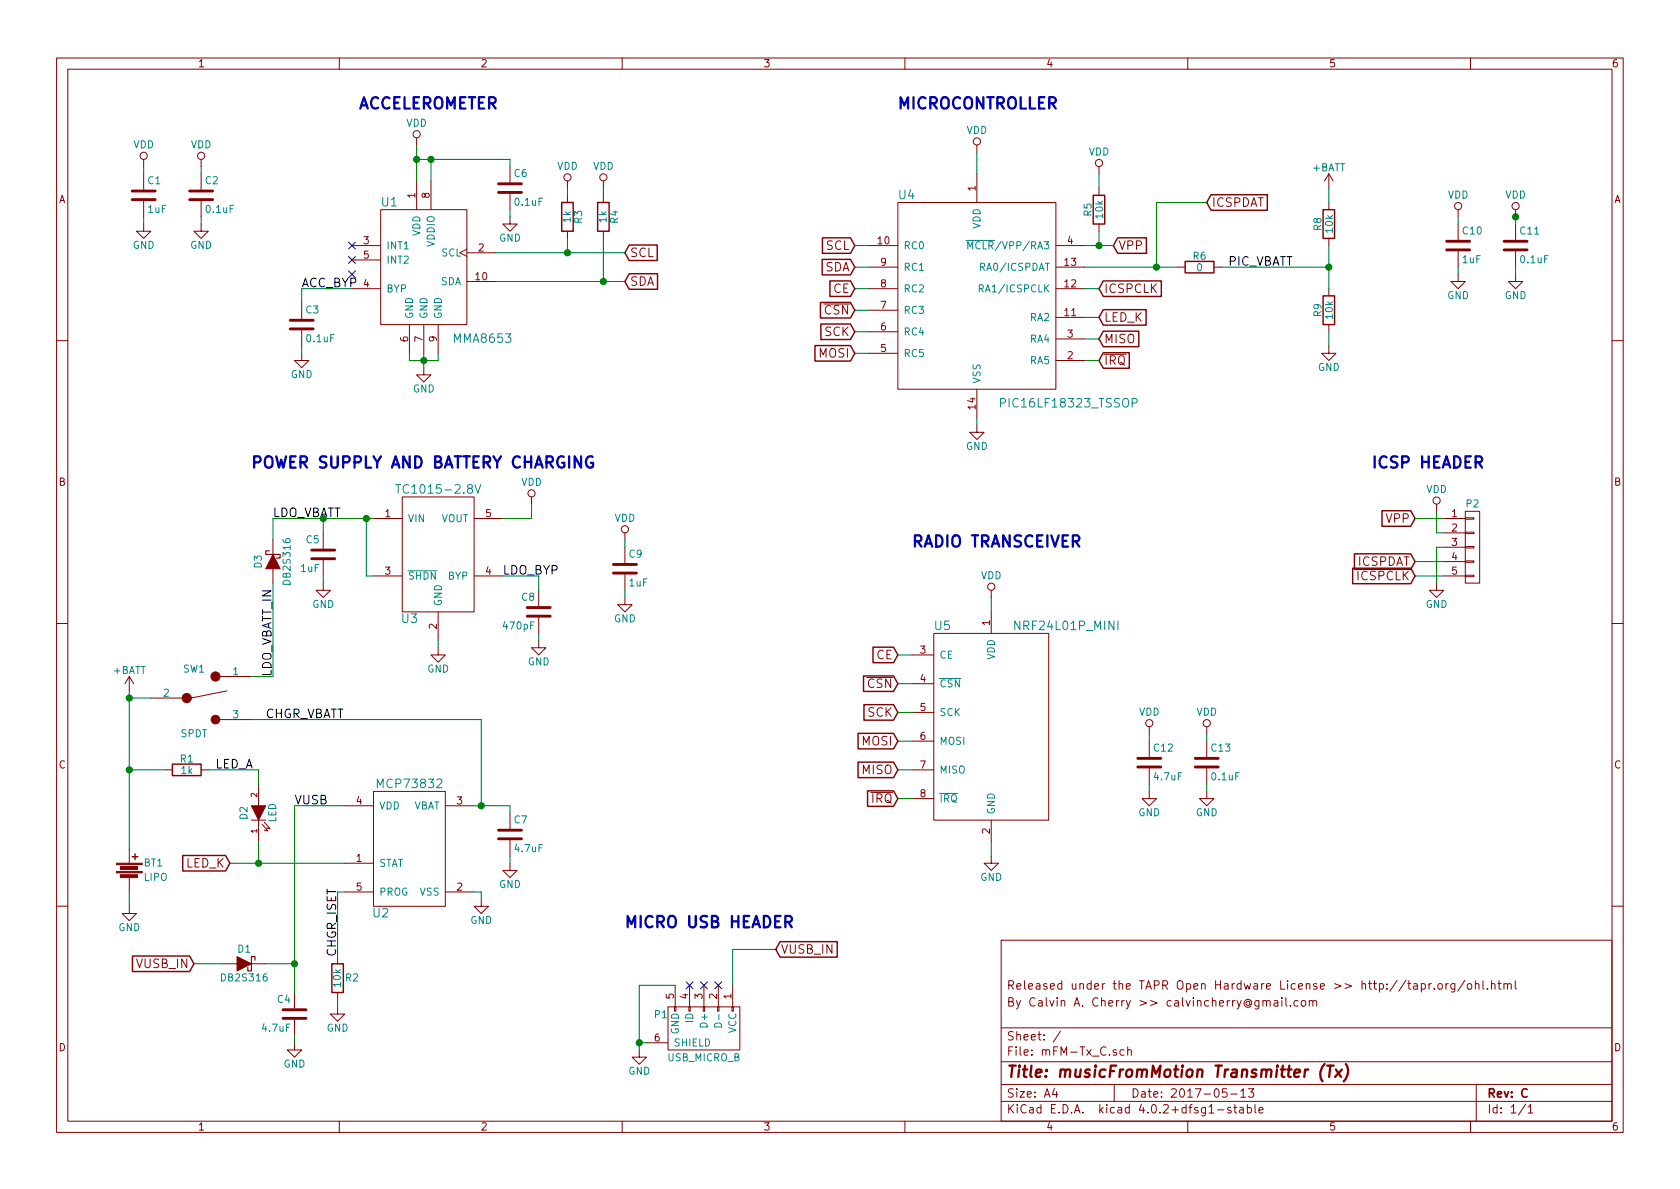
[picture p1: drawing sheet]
EESchema Schematic File Version 2
LIBS:power
LIBS:device
LIBS:transistors
LIBS:conn
LIBS:linear
LIBS:regul
LIBS:74xx
LIBS:cmos4000
LIBS:adc-dac
LIBS:memory
LIBS:xilinx
LIBS:microcontrollers
LIBS:dsp
LIBS:microchip
LIBS:analog_switches
LIBS:motorola
LIBS:texas
LIBS:intel
LIBS:audio
LIBS:interface
LIBS:digital-audio
LIBS:philips
LIBS:display
LIBS:cypress
LIBS:siliconi
LIBS:opto
LIBS:atmel
LIBS:contrib
LIBS:valves
LIBS:mFM_comp
LIBS:mFM-Tx3-cache
EELAYER 25 0
EELAYER END
$Descr A4 11693 8268
encoding utf-8
Sheet 1 1
Title "musicFromMotion Transmitter (Tx)"
Date "2017-05-13"
Rev "C"
Comp ""
Comment1 "By Calvin A. Cherry >> calvincherry@gmail.com"
Comment2 "Released under the TAPR Open Hardware License >> http://tapr.org/ohl.html"
Comment3 ""
Comment4 ""
$EndDescr
$Comp
L Battery BT1
U 1 1
P 900 6050
F 0 "BT1" H 1000 6100 50  0000 L CNN
F 1 "LIPO" H 1000 6000 50  0000 L CNN
F 2 "mFM:CR2450_clip" V 900 6090 50  0001 C CNN
F 3 "" V 900 6090 50  0000 C CNN
	1    900  6050
	1    0    0    -1  
$EndComp
$Comp
L VDD #PWR01
U 1 1
P 2900 1000
F 0 "#PWR01" H 2900 850 50  0001 C CNN
F 1 "VDD" H 2900 1150 50  0000 C CNN
F 2 "" H 2900 1000 50  0000 C CNN
F 3 "" H 2900 1000 50  0000 C CNN
	1    2900 1000
	1    0    0    -1  
$EndComp
$Comp
L C C1
U 1 1
P 1000 1350
F 0 "C1" H 1025 1450 50  0000 L CNN
F 1 "1uF" H 1025 1250 50  0000 L CNN
F 2 "Capacitors_SMD:C_0603" H 1038 1200 50  0001 C CNN
F 3 "" H 1000 1350 50  0000 C CNN
	1    1000 1350
	1    0    0    -1  
$EndComp
$Comp
L GND #PWR02
U 1 1
P 1400 1550
F 0 "#PWR02" H 1400 1300 50  0001 C CNN
F 1 "GND" H 1400 1400 50  0000 C CNN
F 2 "" H 1400 1550 50  0000 C CNN
F 3 "" H 1400 1550 50  0000 C CNN
	1    1400 1550
	1    0    0    -1  
$EndComp
$Comp
L GND #PWR03
U 1 1
P 2950 2550
F 0 "#PWR03" H 2950 2300 50  0001 C CNN
F 1 "GND" H 2950 2400 50  0000 C CNN
F 2 "" H 2950 2550 50  0000 C CNN
F 3 "" H 2950 2550 50  0000 C CNN
	1    2950 2550
	1    0    0    -1  
$EndComp
$Comp
L R R4
U 1 1
P 4200 1500
F 0 "R4" V 4280 1500 50  0000 C CNN
F 1 "1k" V 4200 1500 50  0000 C CNN
F 2 "Resistors_SMD:R_0603" V 4130 1500 50  0001 C CNN
F 3 "" H 4200 1500 50  0000 C CNN
	1    4200 1500
	1    0    0    -1  
$EndComp
$Comp
L R R3
U 1 1
P 3950 1500
F 0 "R3" V 4030 1500 50  0000 C CNN
F 1 "1k" V 3950 1500 50  0000 C CNN
F 2 "Resistors_SMD:R_0603" V 3880 1500 50  0001 C CNN
F 3 "" H 3950 1500 50  0000 C CNN
	1    3950 1500
	1    0    0    -1  
$EndComp
NoConn ~ 2450 1700
NoConn ~ 2450 1800
$Comp
L C C3
U 1 1
P 2100 2250
F 0 "C3" H 2125 2350 50  0000 L CNN
F 1 "0.1uF" H 2125 2150 50  0000 L CNN
F 2 "Capacitors_SMD:C_0603" H 2138 2100 50  0001 C CNN
F 3 "" H 2100 2250 50  0000 C CNN
	1    2100 2250
	1    0    0    -1  
$EndComp
$Comp
L GND #PWR04
U 1 1
P 2100 2450
F 0 "#PWR04" H 2100 2200 50  0001 C CNN
F 1 "GND" H 2100 2300 50  0000 C CNN
F 2 "" H 2100 2450 50  0000 C CNN
F 3 "" H 2100 2450 50  0000 C CNN
	1    2100 2450
	1    0    0    -1  
$EndComp
$Comp
L TC1015-2.8V U3
U 1 1
P 3050 3850
F 0 "U3" H 2850 3400 60  0000 C CNN
F 1 "TC1015-2.8V" H 3050 4300 60  0000 C CNN
F 2 "mFM:SOT-23-5" H 3000 3850 60  0001 C CNN
F 3 "" H 3000 3850 60  0000 C CNN
	1    3050 3850
	1    0    0    -1  
$EndComp
$Comp
L C C8
U 1 1
P 3750 4250
F 0 "C8" H 3775 4350 50  0000 L CNN
F 1 "470pF" H 3775 4150 50  0000 L CNN
F 2 "Capacitors_SMD:C_0603" H 3788 4100 50  0001 C CNN
F 3 "" H 3750 4250 50  0000 C CNN
	1    3750 4250
	-1   0    0    -1  
$EndComp
$Comp
L GND #PWR05
U 1 1
P 3750 4450
F 0 "#PWR05" H 3750 4200 50  0001 C CNN
F 1 "GND" H 3750 4300 50  0000 C CNN
F 2 "" H 3750 4450 50  0000 C CNN
F 3 "" H 3750 4450 50  0000 C CNN
	1    3750 4450
	1    0    0    -1  
$EndComp
$Comp
L GND #PWR06
U 1 1
P 3050 4500
F 0 "#PWR06" H 3050 4250 50  0001 C CNN
F 1 "GND" H 3050 4350 50  0000 C CNN
F 2 "" H 3050 4500 50  0000 C CNN
F 3 "" H 3050 4500 50  0000 C CNN
	1    3050 4500
	1    0    0    -1  
$EndComp
$Comp
L VDD #PWR07
U 1 1
P 3700 3500
F 0 "#PWR07" H 3700 3350 50  0001 C CNN
F 1 "VDD" H 3700 3650 50  0000 C CNN
F 2 "" H 3700 3500 50  0000 C CNN
F 3 "" H 3700 3500 50  0000 C CNN
	1    3700 3500
	1    0    0    -1  
$EndComp
$Comp
L C C9
U 1 1
P 4350 3950
F 0 "C9" H 4375 4050 50  0000 L CNN
F 1 "1uF" H 4375 3850 50  0000 L CNN
F 2 "Capacitors_SMD:C_0603" H 4388 3800 50  0001 C CNN
F 3 "" H 4350 3950 50  0000 C CNN
	1    4350 3950
	1    0    0    -1  
$EndComp
$Comp
L GND #PWR08
U 1 1
P 4350 4150
F 0 "#PWR08" H 4350 3900 50  0001 C CNN
F 1 "GND" H 4350 4000 50  0000 C CNN
F 2 "" H 4350 4150 50  0000 C CNN
F 3 "" H 4350 4150 50  0000 C CNN
	1    4350 4150
	1    0    0    -1  
$EndComp
$Comp
L C C5
U 1 1
P 2250 3850
F 0 "C5" H 2275 3950 50  0000 L CNN
F 1 "1uF" H 2275 3750 50  0000 L CNN
F 2 "Capacitors_SMD:C_0603" H 2288 3700 50  0001 C CNN
F 3 "" H 2250 3850 50  0000 C CNN
	1    2250 3850
	-1   0    0    -1  
$EndComp
$Comp
L GND #PWR09
U 1 1
P 2250 4050
F 0 "#PWR09" H 2250 3800 50  0001 C CNN
F 1 "GND" H 2250 3900 50  0000 C CNN
F 2 "" H 2250 4050 50  0000 C CNN
F 3 "" H 2250 4050 50  0000 C CNN
	1    2250 4050
	1    0    0    -1  
$EndComp
$Comp
L LED D2
U 1 1
P 1800 5650
F 0 "D2" H 1800 5750 50  0000 C CNN
F 1 "LED" H 1800 5550 50  0000 C CNN
F 2 "LEDs:LED_1206" H 1800 5650 50  0001 C CNN
F 3 "" H 1800 5650 50  0000 C CNN
	1    1800 5650
	0    -1   -1   0   
$EndComp
$Comp
L R R1
U 1 1
P 1300 5350
F 0 "R1" V 1380 5350 50  0000 C CNN
F 1 "1k" V 1300 5350 50  0000 C CNN
F 2 "Resistors_SMD:R_0603" V 1230 5350 50  0001 C CNN
F 3 "" H 1300 5350 50  0000 C CNN
	1    1300 5350
	0    1    -1   0   
$EndComp
$Comp
L R R2
U 1 1
P 2350 6800
F 0 "R2" H 2450 6800 50  0000 C CNN
F 1 "10k" V 2350 6800 50  0000 C CNN
F 2 "Resistors_SMD:R_0603" V 2280 6800 50  0001 C CNN
F 3 "" H 2350 6800 50  0000 C CNN
	1    2350 6800
	1    0    0    -1  
$EndComp
$Comp
L GND #PWR010
U 1 1
P 3350 6250
F 0 "#PWR010" H 3350 6000 50  0001 C CNN
F 1 "GND" H 3350 6100 50  0000 C CNN
F 2 "" H 3350 6250 50  0000 C CNN
F 3 "" H 3350 6250 50  0000 C CNN
	1    3350 6250
	1    0    0    -1  
$EndComp
NoConn ~ 4800 6850
NoConn ~ 4900 6850
NoConn ~ 5000 6850
$Comp
L GND #PWR011
U 1 1
P 4450 7300
F 0 "#PWR011" H 4450 7050 50  0001 C CNN
F 1 "GND" H 4450 7150 50  0000 C CNN
F 2 "" H 4450 7300 50  0000 C CNN
F 3 "" H 4450 7300 50  0000 C CNN
	1    4450 7300
	1    0    0    -1  
$EndComp
$Comp
L C C4
U 1 1
P 2050 7050
F 0 "C4" H 2075 7150 50  0000 L CNN
F 1 "4.7uF" H 2075 6950 50  0000 L CNN
F 2 "Capacitors_SMD:C_0603" H 2088 6900 50  0001 C CNN
F 3 "" H 2050 7050 50  0000 C CNN
	1    2050 7050
	-1   0    0    -1  
$EndComp
$Comp
L C C7
U 1 1
P 3550 5800
F 0 "C7" H 3575 5900 50  0000 L CNN
F 1 "4.7uF" H 3575 5700 50  0000 L CNN
F 2 "Capacitors_SMD:C_0603" H 3588 5650 50  0001 C CNN
F 3 "" H 3550 5800 50  0000 C CNN
	1    3550 5800
	1    0    0    -1  
$EndComp
$Comp
L GND #PWR012
U 1 1
P 2350 7000
F 0 "#PWR012" H 2350 6750 50  0001 C CNN
F 1 "GND" H 2350 6850 50  0000 C CNN
F 2 "" H 2350 7000 50  0000 C CNN
F 3 "" H 2350 7000 50  0000 C CNN
	1    2350 7000
	1    0    0    -1  
$EndComp
$Comp
L SPDT SW1
U 1 1
P 1400 4850
F 0 "SW1" H 1350 5050 50  0000 C CNN
F 1 "SPDT" H 1350 4600 50  0000 C CNN
F 2 "mFM:SW_SPDT_SMD" H 1350 5000 50  0001 C CNN
F 3 "" H 1350 5000 50  0000 C CNN
	1    1400 4850
	1    0    0    -1  
$EndComp
$Comp
L GND #PWR013
U 1 1
P 900 6300
F 0 "#PWR013" H 900 6050 50  0001 C CNN
F 1 "GND" H 900 6150 50  0000 C CNN
F 2 "" H 900 6300 50  0000 C CNN
F 3 "" H 900 6300 50  0000 C CNN
	1    900  6300
	1    0    0    -1  
$EndComp
$Comp
L VDD #PWR014
U 1 1
P 6800 1050
F 0 "#PWR014" H 6800 900 50  0001 C CNN
F 1 "VDD" H 6800 1200 50  0000 C CNN
F 2 "" H 6800 1050 50  0000 C CNN
F 3 "" H 6800 1050 50  0000 C CNN
	1    6800 1050
	1    0    0    -1  
$EndComp
$Comp
L C C11
U 1 1
P 10550 1700
F 0 "C11" H 10575 1800 50  0000 L CNN
F 1 "0.1uF" H 10575 1600 50  0000 L CNN
F 2 "Capacitors_SMD:C_0603" H 10588 1550 50  0001 C CNN
F 3 "" H 10550 1700 50  0000 C CNN
	1    10550 1700
	1    0    0    -1  
$EndComp
$Comp
L GND #PWR015
U 1 1
P 6800 2950
F 0 "#PWR015" H 6800 2700 50  0001 C CNN
F 1 "GND" H 6800 2800 50  0000 C CNN
F 2 "" H 6800 2950 50  0000 C CNN
F 3 "" H 6800 2950 50  0000 C CNN
	1    6800 2950
	1    0    0    -1  
$EndComp
$Comp
L R R5
U 1 1
P 7650 1450
F 0 "R5" V 7730 1450 50  0000 C CNN
F 1 "10k" V 7650 1450 50  0000 C CNN
F 2 "Resistors_SMD:R_0603" V 7580 1450 50  0001 C CNN
F 3 "" H 7650 1450 50  0000 C CNN
	1    7650 1450
	-1   0    0    1   
$EndComp
$Comp
L R R8
U 1 1
P 9250 1550
F 0 "R8" V 9330 1550 50  0000 C CNN
F 1 "10k" V 9250 1550 50  0000 C CNN
F 2 "Resistors_SMD:R_0603" V 9180 1550 50  0001 C CNN
F 3 "" H 9250 1550 50  0000 C CNN
	1    9250 1550
	-1   0    0    -1  
$EndComp
$Comp
L R R9
U 1 1
P 9250 2150
F 0 "R9" V 9330 2150 50  0000 C CNN
F 1 "10k" V 9250 2150 50  0000 C CNN
F 2 "Resistors_SMD:R_0603" V 9180 2150 50  0001 C CNN
F 3 "" H 9250 2150 50  0000 C CNN
	1    9250 2150
	-1   0    0    1   
$EndComp
$Comp
L GND #PWR016
U 1 1
P 9250 2400
F 0 "#PWR016" H 9250 2150 50  0001 C CNN
F 1 "GND" H 9250 2250 50  0000 C CNN
F 2 "" H 9250 2400 50  0000 C CNN
F 3 "" H 9250 2400 50  0000 C CNN
	1    9250 2400
	-1   0    0    -1  
$EndComp
Text GLabel 4350 1950 2    60   Input ~ 0
SDA
Text GLabel 4350 1750 2    60   Input ~ 0
SCL
Text GLabel 5950 2450 0    60   Input ~ 0
MOSI
Text GLabel 5950 2000 0    60   Input ~ 0
CE
Text GLabel 5950 2150 0    60   Input ~ 0
~CSN
Text GLabel 7650 2500 2    60   Input ~ 0
~IRQ
Text GLabel 5950 2300 0    60   Input ~ 0
SCK
Text GLabel 7650 2350 2    60   Input ~ 0
MISO
Text GLabel 5950 1700 0    60   Input ~ 0
SCL
Text GLabel 5950 1850 0    60   Input ~ 0
SDA
Text GLabel 7750 1700 2    60   Input ~ 0
VPP
Text GLabel 9850 3600 0    60   Input ~ 0
VPP
Text GLabel 9850 3900 0    60   Input ~ 0
ICSPDAT
$Comp
L VDD #PWR017
U 1 1
P 10000 3550
F 0 "#PWR017" H 10000 3400 50  0001 C CNN
F 1 "VDD" H 10000 3700 50  0000 C CNN
F 2 "" H 10000 3550 50  0000 C CNN
F 3 "" H 10000 3550 50  0000 C CNN
	1    10000 3550
	1    0    0    -1  
$EndComp
$Comp
L GND #PWR018
U 1 1
P 10000 4050
F 0 "#PWR018" H 10000 3800 50  0001 C CNN
F 1 "GND" H 10000 3900 50  0000 C CNN
F 2 "" H 10000 4050 50  0000 C CNN
F 3 "" H 10000 4050 50  0000 C CNN
	1    10000 4050
	1    0    0    -1  
$EndComp
Text Notes 1750 3250 0    79   ~ 16
POWER SUPPLY AND BATTERY CHARGING
Text Notes 2500 750  0    79   ~ 16
ACCELEROMETER
Text Notes 6250 750  0    79   ~ 16
MICROCONTROLLER
Text Notes 9550 3250 0    79   ~ 16
ICSP HEADER
Text Notes 6350 3800 0    79   ~ 16
RADIO TRANSCEIVER
$Comp
L VDD #PWR019
U 1 1
P 6900 4150
F 0 "#PWR019" H 6900 4000 50  0001 C CNN
F 1 "VDD" H 6900 4300 50  0000 C CNN
F 2 "" H 6900 4150 50  0000 C CNN
F 3 "" H 6900 4150 50  0000 C CNN
	1    6900 4150
	1    0    0    -1  
$EndComp
$Comp
L R R6
U 1 1
P 8350 1850
F 0 "R6" V 8430 1850 50  0000 C CNN
F 1 "0" V 8350 1850 50  0000 C CNN
F 2 "Resistors_SMD:R_0402" V 8280 1850 50  0001 C CNN
F 3 "" H 8350 1850 50  0000 C CNN
	1    8350 1850
	0    1    -1   0   
$EndComp
$Comp
L GND #PWR020
U 1 1
P 10550 1900
F 0 "#PWR020" H 10550 1650 50  0001 C CNN
F 1 "GND" H 10550 1750 50  0000 C CNN
F 2 "" H 10550 1900 50  0000 C CNN
F 3 "" H 10550 1900 50  0000 C CNN
	1    10550 1900
	1    0    0    -1  
$EndComp
Text GLabel 8400 1400 2    60   Input ~ 0
ICSPDAT
Text GLabel 7650 2000 2    60   Input ~ 0
ICSPCLK
Text GLabel 9850 4000 0    60   Input ~ 0
ICSPCLK
$Comp
L CONN_01X05 P2
U 1 1
P 10250 3800
F 0 "P2" H 10250 4100 50  0000 C CNN
F 1 "CONN_01X05" V 10350 3800 50  0001 C CNN
F 2 "Socket_Strips:Socket_Strip_Straight_1x05" H 10250 3800 50  0001 C CNN
F 3 "" H 10250 3800 50  0000 C CNN
	1    10250 3800
	1    0    0    -1  
$EndComp
Text Label 2100 2000 0    60   ~ 0
ACC_BYP
Text Label 8550 1850 0    60   ~ 0
PIC_VBATT
Text Label 2050 5600 0    60   ~ 0
VUSB
Text Label 2350 6650 1    60   ~ 0
CHGR_ISET
Text Label 1850 5000 0    60   ~ 0
CHGR_VBATT
Text Label 1900 3600 0    60   ~ 0
LDO_VBATT
Text Label 3500 4000 0    60   ~ 0
LDO_BYP
Text Label 1500 5350 0    60   ~ 0
LED_A
$Comp
L +BATT #PWR021
U 1 1
P 900 4800
F 0 "#PWR021" H 900 4650 50  0001 C CNN
F 1 "+BATT" H 900 4940 50  0000 C CNN
F 2 "" H 900 4800 50  0000 C CNN
F 3 "" H 900 4800 50  0000 C CNN
	1    900  4800
	1    0    0    -1  
$EndComp
$Comp
L +BATT #PWR022
U 1 1
P 9250 1300
F 0 "#PWR022" H 9250 1150 50  0001 C CNN
F 1 "+BATT" H 9250 1440 50  0000 C CNN
F 2 "" H 9250 1300 50  0000 C CNN
F 3 "" H 9250 1300 50  0000 C CNN
	1    9250 1300
	-1   0    0    -1  
$EndComp
Text GLabel 1600 6000 0    60   Input ~ 0
LED_K
Text GLabel 7650 2200 2    60   Input ~ 0
LED_K
$Comp
L GND #PWR023
U 1 1
P 3550 6000
F 0 "#PWR023" H 3550 5750 50  0001 C CNN
F 1 "GND" H 3550 5850 50  0000 C CNN
F 2 "" H 3550 6000 50  0000 C CNN
F 3 "" H 3550 6000 50  0000 C CNN
	1    3550 6000
	1    0    0    -1  
$EndComp
$Comp
L GND #PWR024
U 1 1
P 2050 7250
F 0 "#PWR024" H 2050 7000 50  0001 C CNN
F 1 "GND" H 2050 7100 50  0000 C CNN
F 2 "" H 2050 7250 50  0000 C CNN
F 3 "" H 2050 7250 50  0000 C CNN
	1    2050 7250
	-1   0    0    -1  
$EndComp
$Comp
L GND #PWR025
U 1 1
P 3550 1500
F 0 "#PWR025" H 3550 1250 50  0001 C CNN
F 1 "GND" H 3550 1350 50  0000 C CNN
F 2 "" H 3550 1500 50  0000 C CNN
F 3 "" H 3550 1500 50  0000 C CNN
	1    3550 1500
	1    0    0    -1  
$EndComp
$Comp
L VDD #PWR026
U 1 1
P 3950 1300
F 0 "#PWR026" H 3950 1150 50  0001 C CNN
F 1 "VDD" H 3950 1450 50  0000 C CNN
F 2 "" H 3950 1300 50  0000 C CNN
F 3 "" H 3950 1300 50  0000 C CNN
	1    3950 1300
	1    0    0    -1  
$EndComp
$Comp
L VDD #PWR027
U 1 1
P 4200 1300
F 0 "#PWR027" H 4200 1150 50  0001 C CNN
F 1 "VDD" H 4200 1450 50  0000 C CNN
F 2 "" H 4200 1300 50  0000 C CNN
F 3 "" H 4200 1300 50  0000 C CNN
	1    4200 1300
	1    0    0    -1  
$EndComp
$Comp
L C C2
U 1 1
P 1400 1350
F 0 "C2" H 1425 1450 50  0000 L CNN
F 1 "0.1uF" H 1425 1250 50  0000 L CNN
F 2 "Capacitors_SMD:C_0603" H 1438 1200 50  0001 C CNN
F 3 "" H 1400 1350 50  0000 C CNN
	1    1400 1350
	1    0    0    -1  
$EndComp
$Comp
L GND #PWR028
U 1 1
P 1000 1550
F 0 "#PWR028" H 1000 1300 50  0001 C CNN
F 1 "GND" H 1000 1400 50  0000 C CNN
F 2 "" H 1000 1550 50  0000 C CNN
F 3 "" H 1000 1550 50  0000 C CNN
	1    1000 1550
	1    0    0    -1  
$EndComp
$Comp
L C C6
U 1 1
P 3550 1300
F 0 "C6" H 3575 1400 50  0000 L CNN
F 1 "0.1uF" H 3575 1200 50  0000 L CNN
F 2 "Capacitors_SMD:C_0603" H 3588 1150 50  0001 C CNN
F 3 "" H 3550 1300 50  0000 C CNN
	1    3550 1300
	1    0    0    -1  
$EndComp
$Comp
L VDD #PWR029
U 1 1
P 7650 1200
F 0 "#PWR029" H 7650 1050 50  0001 C CNN
F 1 "VDD" H 7650 1350 50  0000 C CNN
F 2 "" H 7650 1200 50  0000 C CNN
F 3 "" H 7650 1200 50  0000 C CNN
	1    7650 1200
	1    0    0    -1  
$EndComp
$Comp
L D_Schottky D3
U 1 1
P 1900 3900
F 0 "D3" H 1900 4000 50  0000 C CNN
F 1 "DB2S316" H 1900 3800 50  0000 C CNN
F 2 "mFM:SSMini2" H 1900 3900 50  0001 C CNN
F 3 "" H 1900 3900 50  0000 C CNN
	1    1900 3900
	0    -1   1    0   
$EndComp
$Comp
L D_Schottky D1
U 1 1
P 1700 6700
F 0 "D1" H 1700 6800 50  0000 C CNN
F 1 "DB2S316" H 1700 6600 50  0000 C CNN
F 2 "mFM:SSMini2" H 1700 6700 50  0001 C CNN
F 3 "" H 1700 6700 50  0000 C CNN
	1    1700 6700
	-1   0    0    -1  
$EndComp
$Comp
L USB_MICRO_B P1
U 1 1
P 4900 7150
F 0 "P1" H 5200 7050 50  0000 C CNN
F 1 "USB_MICRO_B" H 4900 7350 50  0000 C CNN
F 2 "mFM:micro_USB_B" V 4850 7050 50  0001 C CNN
F 3 "" V 4850 7050 50  0000 C CNN
	1    4900 7150
	-1   0    0    1   
$EndComp
Wire Wire Line
	9250 1300 9250 1400
Wire Wire Line
	900  4850 1050 4850
Wire Wire Line
	1600 6000 2400 6000
Wire Wire Line
	9850 4000 10050 4000
Wire Wire Line
	9850 3900 10050 3900
Wire Wire Line
	10000 3800 10000 4050
Wire Wire Line
	10050 3800 10000 3800
Wire Wire Line
	10050 3600 9850 3600
Wire Wire Line
	10000 3700 10050 3700
Wire Wire Line
	10000 3550 10000 3700
Wire Wire Line
	8500 1850 9250 1850
Wire Wire Line
	900  4800 900  5900
Wire Wire Line
	7550 2200 7650 2200
Wire Wire Line
	9250 2300 9250 2400
Wire Wire Line
	900  6200 900  6300
Connection ~ 2250 3600
Connection ~ 4450 7250
Wire Wire Line
	4450 7250 4500 7250
Wire Wire Line
	4450 6850 4450 7300
Wire Wire Line
	4700 6850 4450 6850
Wire Wire Line
	3300 5600 3550 5600
Wire Wire Line
	2400 5600 2050 5600
Wire Wire Line
	2250 4000 2250 4050
Connection ~ 2550 3600
Wire Wire Line
	2250 3700 2250 3600
Wire Wire Line
	1900 3600 2600 3600
Wire Wire Line
	2550 4000 2550 3600
Wire Wire Line
	2600 4000 2550 4000
Wire Wire Line
	3050 4450 3050 4500
Wire Wire Line
	4350 4100 4350 4150
Wire Wire Line
	4350 3750 4350 3800
Wire Wire Line
	3500 3600 3700 3600
Wire Wire Line
	3750 4400 3750 4450
Wire Wire Line
	3750 4000 3750 4100
Wire Wire Line
	3500 4000 3750 4000
Wire Wire Line
	2100 2400 2100 2450
Wire Wire Line
	2100 2000 2450 2000
Wire Wire Line
	2100 2100 2100 2000
Wire Wire Line
	3350 6200 3300 6200
Wire Wire Line
	3350 6200 3350 6250
Wire Wire Line
	3550 5600 3550 5650
Wire Wire Line
	3550 6000 3550 5950
Wire Wire Line
	2050 5600 2050 6900
Wire Wire Line
	2400 6200 2350 6200
Wire Wire Line
	2350 6200 2350 6650
Wire Wire Line
	2350 6950 2350 7000
Wire Wire Line
	1800 5850 1800 6000
Wire Wire Line
	1800 5350 1800 5450
Connection ~ 1800 6000
Wire Wire Line
	1900 4700 1750 4700
Wire Wire Line
	2050 7250 2050 7200
Connection ~ 2050 6700
Wire Wire Line
	2950 2450 2950 2550
Wire Wire Line
	2850 2500 3050 2500
Wire Wire Line
	3050 2500 3050 2450
Wire Wire Line
	2850 2500 2850 2450
Connection ~ 2950 2500
Wire Wire Line
	3950 1650 3950 1750
Wire Wire Line
	3450 1750 4350 1750
Wire Wire Line
	4200 1650 4200 1950
Wire Wire Line
	3450 1950 4350 1950
Wire Wire Line
	2900 1000 2900 1250
Wire Wire Line
	4200 1300 4200 1350
Wire Wire Line
	1000 1150 1000 1200
Wire Wire Line
	1400 1200 1400 1150
Connection ~ 4200 1950
Wire Wire Line
	3000 1250 3000 1100
Wire Wire Line
	2900 1100 3550 1100
Wire Wire Line
	3550 1100 3550 1150
Connection ~ 3950 1750
Wire Wire Line
	3950 1350 3950 1300
Wire Wire Line
	1000 1500 1000 1550
Wire Wire Line
	1400 1550 1400 1500
Wire Wire Line
	3550 1450 3550 1500
Wire Wire Line
	7550 1700 7750 1700
Wire Wire Line
	7650 1700 7650 1600
Wire Wire Line
	7650 1200 7650 1300
Connection ~ 7650 1700
Wire Wire Line
	7550 1850 8200 1850
Wire Wire Line
	8400 1400 8050 1400
Wire Wire Line
	8050 1400 8050 1850
Connection ~ 8050 1850
Wire Wire Line
	5950 1850 6050 1850
Wire Wire Line
	5950 2000 6050 2000
Wire Wire Line
	9250 1700 9250 2000
Connection ~ 9250 1850
Wire Wire Line
	5950 2300 6050 2300
Wire Wire Line
	5950 1700 6050 1700
Wire Wire Line
	7550 2350 7650 2350
Wire Wire Line
	7550 2500 7650 2500
Wire Wire Line
	6800 2900 6800 2950
Wire Wire Line
	6800 1050 6800 1200
Wire Wire Line
	10550 1500 10550 1550
Wire Wire Line
	10550 1850 10550 1900
Wire Wire Line
	3700 3600 3700 3500
Wire Wire Line
	5400 6600 5100 6600
NoConn ~ 2450 1900
$Comp
L C C10
U 1 1
P 10150 1700
F 0 "C10" H 10175 1800 50  0000 L CNN
F 1 "1uF" H 10175 1600 50  0000 L CNN
F 2 "Capacitors_SMD:C_0603" H 10188 1550 50  0001 C CNN
F 3 "" H 10150 1700 50  0000 C CNN
	1    10150 1700
	1    0    0    -1  
$EndComp
$Comp
L GND #PWR030
U 1 1
P 10150 1900
F 0 "#PWR030" H 10150 1650 50  0001 C CNN
F 1 "GND" H 10150 1750 50  0000 C CNN
F 2 "" H 10150 1900 50  0000 C CNN
F 3 "" H 10150 1900 50  0000 C CNN
	1    10150 1900
	1    0    0    -1  
$EndComp
Wire Wire Line
	10150 1500 10150 1550
Wire Wire Line
	10150 1850 10150 1900
Connection ~ 10550 1500
Wire Wire Line
	1800 5350 1450 5350
Wire Wire Line
	1150 5350 900  5350
Connection ~ 900  5350
Wire Wire Line
	1900 4050 1900 4700
Text Label 1900 4700 1    60   ~ 0
LDO_VBATT_IN
$Comp
L MCP73832 U2
U 1 1
P 2850 5900
F 0 "U2" H 2650 5450 60  0000 C CNN
F 1 "MCP73832" H 2850 6350 60  0000 C CNN
F 2 "mFM:SOT-23-5" H 2800 5900 60  0001 C CNN
F 3 "" H 2800 5900 60  0000 C CNN
	1    2850 5900
	1    0    0    -1  
$EndComp
Text GLabel 1350 6700 0    60   Input ~ 0
VUSB_IN
Text GLabel 5400 6600 2    60   Input ~ 0
VUSB_IN
Wire Wire Line
	1350 6700 1550 6700
Wire Wire Line
	2050 6700 1850 6700
Wire Wire Line
	5100 6600 5100 6850
Text Notes 4350 6450 0    79   ~ 16
MICRO USB HEADER
$Comp
L MMA8653FCR1 U1
U 1 1
P 2950 1850
F 0 "U1" H 2650 2300 60  0000 L CNN
F 1 "MMA8653" H 3150 1350 60  0000 L CNN
F 2 "mFM:DFN-10-2mmx2mm" H 2900 1850 60  0001 C CNN
F 3 "" H 2900 1850 60  0000 C CNN
	1    2950 1850
	1    0    0    -1  
$EndComp
Wire Wire Line
	5950 2450 6050 2450
Wire Wire Line
	5950 2150 6050 2150
Wire Wire Line
	3350 5600 3350 5000
Wire Wire Line
	3350 5000 1750 5000
Connection ~ 3350 5600
Wire Wire Line
	1900 3600 1900 3750
Connection ~ 900  4850
Text GLabel 6250 4950 0    60   Input ~ 0
SCK
Text GLabel 6250 5350 0    60   Input ~ 0
MISO
Text GLabel 6250 5550 0    60   Input ~ 0
~IRQ
Text GLabel 6250 4750 0    60   Input ~ 0
~CSN
Text GLabel 6250 4550 0    60   Input ~ 0
CE
Text GLabel 6250 5150 0    60   Input ~ 0
MOSI
$Comp
L GND #PWR031
U 1 1
P 6900 5950
F 0 "#PWR031" H 6900 5700 50  0001 C CNN
F 1 "GND" H 6900 5800 50  0000 C CNN
F 2 "" H 6900 5950 50  0000 C CNN
F 3 "" H 6900 5950 50  0000 C CNN
	1    6900 5950
	1    0    0    -1  
$EndComp
$Comp
L NRF24L01P_MINI U5
U 1 1
P 6900 5050
F 0 "U5" H 6500 5750 60  0000 L CNN
F 1 "NRF24L01P_MINI" H 7050 5750 60  0000 L CNN
F 2 "mFM:nRF24L01p_mini" H 6900 5050 60  0001 C CNN
F 3 "" H 6900 5050 60  0000 C CNN
	1    6900 5050
	1    0    0    -1  
$EndComp
Wire Wire Line
	6900 5850 6900 5950
Wire Wire Line
	6900 4150 6900 4250
Wire Wire Line
	6350 4550 6250 4550
Wire Wire Line
	6250 4750 6350 4750
Wire Wire Line
	6350 4950 6250 4950
Wire Wire Line
	6250 5150 6350 5150
Wire Wire Line
	6350 5350 6250 5350
Wire Wire Line
	6250 5550 6350 5550
$Comp
L C C12
U 1 1
P 8000 5300
F 0 "C12" H 8025 5400 50  0000 L CNN
F 1 "4.7uF" H 8025 5200 50  0000 L CNN
F 2 "Capacitors_SMD:C_0603" H 8038 5150 50  0001 C CNN
F 3 "" H 8000 5300 50  0000 C CNN
	1    8000 5300
	1    0    0    -1  
$EndComp
$Comp
L GND #PWR032
U 1 1
P 8400 5500
F 0 "#PWR032" H 8400 5250 50  0001 C CNN
F 1 "GND" H 8400 5350 50  0000 C CNN
F 2 "" H 8400 5500 50  0000 C CNN
F 3 "" H 8400 5500 50  0000 C CNN
	1    8400 5500
	1    0    0    -1  
$EndComp
$Comp
L C C13
U 1 1
P 8400 5300
F 0 "C13" H 8425 5400 50  0000 L CNN
F 1 "0.1uF" H 8425 5200 50  0000 L CNN
F 2 "Capacitors_SMD:C_0603" H 8438 5150 50  0001 C CNN
F 3 "" H 8400 5300 50  0000 C CNN
	1    8400 5300
	1    0    0    -1  
$EndComp
$Comp
L GND #PWR033
U 1 1
P 8000 5500
F 0 "#PWR033" H 8000 5250 50  0001 C CNN
F 1 "GND" H 8000 5350 50  0000 C CNN
F 2 "" H 8000 5500 50  0000 C CNN
F 3 "" H 8000 5500 50  0000 C CNN
	1    8000 5500
	1    0    0    -1  
$EndComp
Wire Wire Line
	8000 5100 8000 5150
Wire Wire Line
	8400 5150 8400 5100
Wire Wire Line
	8000 5450 8000 5500
Wire Wire Line
	8400 5500 8400 5450
$Comp
L VDD #PWR034
U 1 1
P 8000 5100
F 0 "#PWR034" H 8000 4950 50  0001 C CNN
F 1 "VDD" H 8000 5250 50  0000 C CNN
F 2 "" H 8000 5100 50  0000 C CNN
F 3 "" H 8000 5100 50  0000 C CNN
	1    8000 5100
	1    0    0    -1  
$EndComp
$Comp
L VDD #PWR035
U 1 1
P 8400 5100
F 0 "#PWR035" H 8400 4950 50  0001 C CNN
F 1 "VDD" H 8400 5250 50  0000 C CNN
F 2 "" H 8400 5100 50  0000 C CNN
F 3 "" H 8400 5100 50  0000 C CNN
	1    8400 5100
	1    0    0    -1  
$EndComp
$Comp
L VDD #PWR036
U 1 1
P 10150 1500
F 0 "#PWR036" H 10150 1350 50  0001 C CNN
F 1 "VDD" H 10150 1650 50  0000 C CNN
F 2 "" H 10150 1500 50  0000 C CNN
F 3 "" H 10150 1500 50  0000 C CNN
	1    10150 1500
	1    0    0    -1  
$EndComp
$Comp
L VDD #PWR037
U 1 1
P 10550 1500
F 0 "#PWR037" H 10550 1350 50  0001 C CNN
F 1 "VDD" H 10550 1650 50  0000 C CNN
F 2 "" H 10550 1500 50  0000 C CNN
F 3 "" H 10550 1500 50  0000 C CNN
	1    10550 1500
	1    0    0    -1  
$EndComp
$Comp
L PIC16LF18323_TSSOP U4
U 1 1
P 6800 2050
F 0 "U4" H 6250 2750 60  0000 L CNN
F 1 "PIC16LF18323_TSSOP" H 6950 1300 60  0000 L CNN
F 2 "SMD_Packages:SSOP-14" H 6800 2050 60  0001 C CNN
F 3 "" H 6800 2050 60  0000 C CNN
	1    6800 2050
	1    0    0    -1  
$EndComp
Connection ~ 2900 1100
Connection ~ 3000 1100
$Comp
L VDD #PWR038
U 1 1
P 1400 1150
F 0 "#PWR038" H 1400 1000 50  0001 C CNN
F 1 "VDD" H 1400 1300 50  0000 C CNN
F 2 "" H 1400 1150 50  0000 C CNN
F 3 "" H 1400 1150 50  0000 C CNN
	1    1400 1150
	1    0    0    -1  
$EndComp
$Comp
L VDD #PWR039
U 1 1
P 1000 1150
F 0 "#PWR039" H 1000 1000 50  0001 C CNN
F 1 "VDD" H 1000 1300 50  0000 C CNN
F 2 "" H 1000 1150 50  0000 C CNN
F 3 "" H 1000 1150 50  0000 C CNN
	1    1000 1150
	1    0    0    -1  
$EndComp
$Comp
L VDD #PWR040
U 1 1
P 4350 3750
F 0 "#PWR040" H 4350 3600 50  0001 C CNN
F 1 "VDD" H 4350 3900 50  0000 C CNN
F 2 "" H 4350 3750 50  0000 C CNN
F 3 "" H 4350 3750 50  0000 C CNN
	1    4350 3750
	1    0    0    -1  
$EndComp
Wire Wire Line
	7550 2000 7650 2000
$EndSCHEMATC
